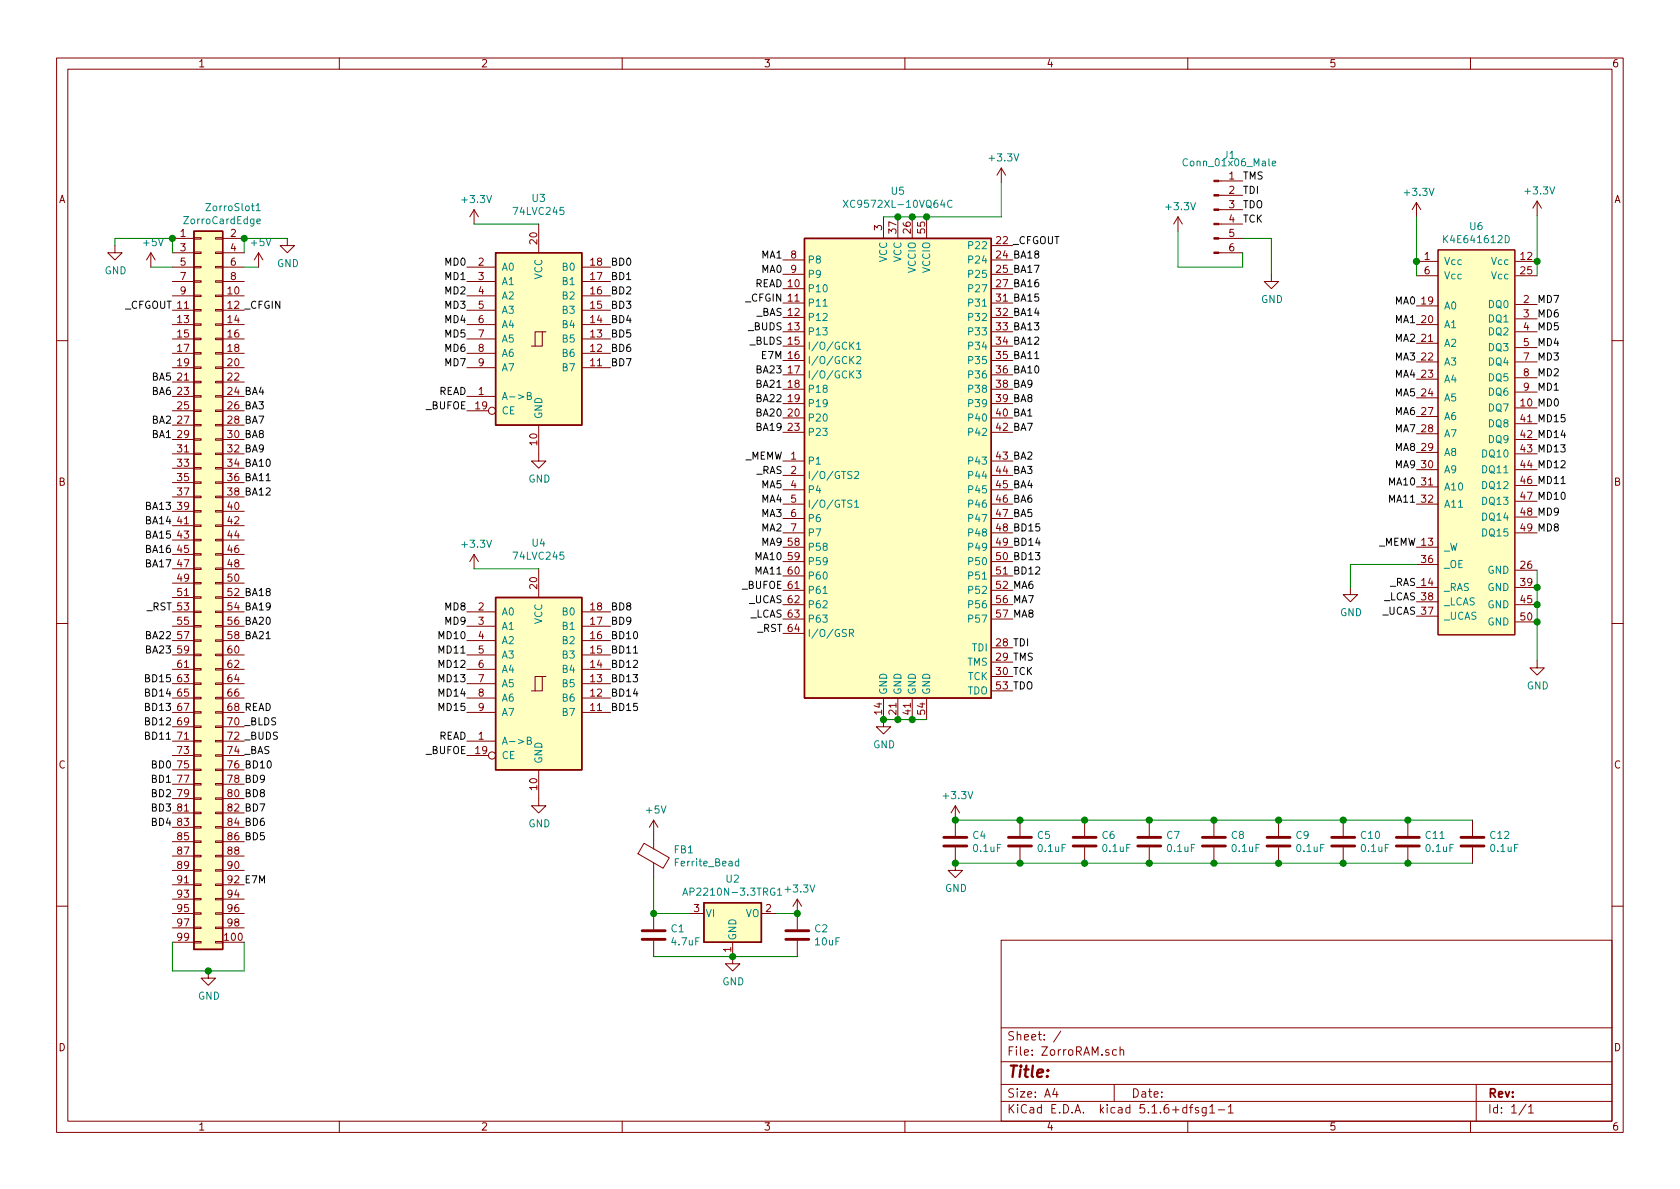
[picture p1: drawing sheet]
EESchema Schematic File Version 4
EELAYER 30 0
EELAYER END
$Descr A4 11693 8268
encoding utf-8
Sheet 1 1
Title ""
Date ""
Rev ""
Comp ""
Comment1 ""
Comment2 ""
Comment3 ""
Comment4 ""
$EndDescr
$Comp
L Amiga-Library:ZorroCardEdge ZorroSlot1
U 1 1
P 1400 3450
F 0 "ZorroSlot1" H 1825 5467 50  0000 R CNN
F 1 "ZorroCardEdge" H 1825 5376 50  0000 R CNN
F 2 "AmigaFootprints:ZorroCardEdge" H 1400 3450 50  0001 C CNN
F 3 "" H 1400 3450 50  0001 C CNN
	1    1400 3450
	1    0    0    -1  
$EndComp
$Comp
L CPLD_Xilinx:XC9572XL-VQ64 U5
U 1 1
P 6250 3200
F 0 "U5" H 6250 5081 50  0000 C CNN
F 1 "XC9572XL-10VQ64C" H 6250 4990 50  0000 C CNN
F 2 "Package_QFP:TQFP-64_10x10mm_P0.5mm" H 6250 3200 50  0001 C CNN
F 3 "http://www.ti.com/lit/sg/scyt129e/scyt129e.pdf" H 6250 3200 50  0001 C CNN
	1    6250 3200
	1    0    0    -1  
$EndComp
$Comp
L 74xx:74HC245 U3
U 1 1
P 3750 2350
F 0 "U3" H 3750 3331 50  0000 C CNN
F 1 "74LVC245" H 3750 3240 50  0000 C CNN
F 2 "Package_SO:SOIC-20W_7.5x12.8mm_P1.27mm" H 3750 2350 50  0001 C CNN
F 3 "http://www.ti.com/lit/sg/scyt129e/scyt129e.pdf" H 3750 2350 50  0001 C CNN
	1    3750 2350
	1    0    0    -1  
$EndComp
$Comp
L 74xx:74HC245 U4
U 1 1
P 3750 4750
F 0 "U4" H 3750 5731 50  0000 C CNN
F 1 "74LVC245" H 3750 5640 50  0000 C CNN
F 2 "Package_SO:SOIC-20W_7.5x12.8mm_P1.27mm" H 3750 4750 50  0001 C CNN
F 3 "http://www.ti.com/lit/sg/scyt129e/scyt129e.pdf" H 3750 4750 50  0001 C CNN
	1    3750 4750
	1    0    0    -1  
$EndComp
$Comp
L Amiga-Library:K4E641612D U6
U 1 1
P 10160 1660
F 0 "U6" H 10277 1755 50  0000 C CNN
F 1 "K4E641612D" H 10277 1664 50  0000 C CNN
F 2 "AmigaFootprints:TSOP-II-50_P0.8mm" H 10160 1660 50  0001 C CNN
F 3 "http://www.ti.com/lit/sg/scyt129e/scyt129e.pdf" H 10160 1660 50  0001 C CNN
	1    10160 1660
	1    0    0    -1  
$EndComp
$Comp
L Regulator_Linear:AP2127N-3.3 U2
U 1 1
P 5100 6350
F 0 "U2" H 5100 6592 50  0000 C CNN
F 1 "AP2210N-3.3TRG1" H 5100 6501 50  0000 C CNN
F 2 "Package_TO_SOT_SMD:SOT-23" H 5100 6575 50  0001 C CIN
F 3 "http://www.ti.com/lit/sg/scyt129e/scyt129e.pdf" H 5100 6350 50  0001 C CNN
	1    5100 6350
	1    0    0    -1  
$EndComp
$Comp
L Device:Ferrite_Bead FB1
U 1 1
P 4550 5950
F 0 "FB1" H 4687 5996 50  0000 L CNN
F 1 "Ferrite_Bead" H 4687 5905 50  0000 L CNN
F 2 "Capacitor_SMD:C_1206_3216Metric" V 4480 5950 50  0001 C CNN
F 3 "~" H 4550 5950 50  0001 C CNN
	1    4550 5950
	1    0    0    -1  
$EndComp
$Comp
L Connector:Conn_01x06_Male J1
U 1 1
P 8450 1450
F 0 "J1" H 8558 1831 50  0000 C CNN
F 1 "Conn_01x06_Male" H 8558 1779 50  0000 C CNN
F 2 "Connector_PinHeader_2.54mm:PinHeader_1x06_P2.54mm_Vertical" H 8450 1450 50  0001 C CNN
F 3 "~" H 8450 1450 50  0001 C CNN
	1    8450 1450
	1    0    0    -1  
$EndComp
$Comp
L Device:C C5
U 1 1
P 7100 5850
F 0 "C5" H 7215 5896 50  0000 L CNN
F 1 "0.1uF" H 7215 5805 50  0000 L CNN
F 2 "Capacitor_SMD:C_1206_3216Metric" H 7138 5700 50  0001 C CNN
F 3 "~" H 7100 5850 50  0001 C CNN
	1    7100 5850
	1    0    0    -1  
$EndComp
$Comp
L Device:C C6
U 1 1
P 7550 5850
F 0 "C6" H 7665 5896 50  0000 L CNN
F 1 "0.1uF" H 7665 5805 50  0000 L CNN
F 2 "Capacitor_SMD:C_1206_3216Metric" H 7588 5700 50  0001 C CNN
F 3 "~" H 7550 5850 50  0001 C CNN
	1    7550 5850
	1    0    0    -1  
$EndComp
$Comp
L Device:C C7
U 1 1
P 8000 5850
F 0 "C7" H 8115 5896 50  0000 L CNN
F 1 "0.1uF" H 8115 5805 50  0000 L CNN
F 2 "Capacitor_SMD:C_1206_3216Metric" H 8038 5700 50  0001 C CNN
F 3 "~" H 8000 5850 50  0001 C CNN
	1    8000 5850
	1    0    0    -1  
$EndComp
$Comp
L Device:C C8
U 1 1
P 8450 5850
F 0 "C8" H 8565 5896 50  0000 L CNN
F 1 "0.1uF" H 8565 5805 50  0000 L CNN
F 2 "Capacitor_SMD:C_1206_3216Metric" H 8488 5700 50  0001 C CNN
F 3 "~" H 8450 5850 50  0001 C CNN
	1    8450 5850
	1    0    0    -1  
$EndComp
$Comp
L Device:C C9
U 1 1
P 8900 5850
F 0 "C9" H 9015 5896 50  0000 L CNN
F 1 "0.1uF" H 9015 5805 50  0000 L CNN
F 2 "Capacitor_SMD:C_1206_3216Metric" H 8938 5700 50  0001 C CNN
F 3 "~" H 8900 5850 50  0001 C CNN
	1    8900 5850
	1    0    0    -1  
$EndComp
$Comp
L Device:C C10
U 1 1
P 9350 5850
F 0 "C10" H 9465 5896 50  0000 L CNN
F 1 "0.1uF" H 9465 5805 50  0000 L CNN
F 2 "Capacitor_SMD:C_1206_3216Metric" H 9388 5700 50  0001 C CNN
F 3 "~" H 9350 5850 50  0001 C CNN
	1    9350 5850
	1    0    0    -1  
$EndComp
$Comp
L Device:C C11
U 1 1
P 9800 5850
F 0 "C11" H 9915 5896 50  0000 L CNN
F 1 "0.1uF" H 9915 5805 50  0000 L CNN
F 2 "Capacitor_SMD:C_1206_3216Metric" H 9838 5700 50  0001 C CNN
F 3 "~" H 9800 5850 50  0001 C CNN
	1    9800 5850
	1    0    0    -1  
$EndComp
$Comp
L Device:C C12
U 1 1
P 10250 5850
F 0 "C12" H 10365 5896 50  0000 L CNN
F 1 "0.1uF" H 10365 5805 50  0000 L CNN
F 2 "Capacitor_SMD:C_1206_3216Metric" H 10288 5700 50  0001 C CNN
F 3 "~" H 10250 5850 50  0001 C CNN
	1    10250 5850
	1    0    0    -1  
$EndComp
$Comp
L Device:C C4
U 1 1
P 6650 5850
F 0 "C4" H 6765 5896 50  0000 L CNN
F 1 "0.1uF" H 6765 5805 50  0000 L CNN
F 2 "Capacitor_SMD:C_1206_3216Metric" H 6688 5700 50  0001 C CNN
F 3 "~" H 6650 5850 50  0001 C CNN
	1    6650 5850
	1    0    0    -1  
$EndComp
Wire Wire Line
	9800 5700 10250 5700
Wire Wire Line
	9800 5700 9350 5700
Connection ~ 9800 5700
Wire Wire Line
	9350 5700 8900 5700
Connection ~ 9350 5700
Wire Wire Line
	8000 5700 8450 5700
Wire Wire Line
	8000 5700 7550 5700
Connection ~ 8000 5700
Wire Wire Line
	7550 5700 7100 5700
Connection ~ 7550 5700
Wire Wire Line
	7100 5700 6650 5700
Connection ~ 7100 5700
Wire Wire Line
	6650 6000 7100 6000
Wire Wire Line
	7100 6000 7550 6000
Connection ~ 7100 6000
Wire Wire Line
	8450 6000 8000 6000
Wire Wire Line
	8000 6000 7550 6000
Connection ~ 8000 6000
Connection ~ 7550 6000
Wire Wire Line
	8450 6000 8900 6000
Connection ~ 8450 6000
Connection ~ 8900 6000
Wire Wire Line
	8900 6000 9350 6000
Connection ~ 9350 6000
Wire Wire Line
	9350 6000 9800 6000
Connection ~ 9800 6000
Wire Wire Line
	9800 6000 10250 6000
$Comp
L power:GND #PWR0101
U 1 1
P 6650 6000
F 0 "#PWR0101" H 6650 5750 50  0001 C CNN
F 1 "GND" H 6655 5827 50  0000 C CNN
F 2 "" H 6650 6000 50  0001 C CNN
F 3 "" H 6650 6000 50  0001 C CNN
	1    6650 6000
	1    0    0    -1  
$EndComp
Connection ~ 6650 6000
$Comp
L power:+3.3V #PWR0102
U 1 1
P 6650 5700
F 0 "#PWR0102" H 6650 5550 50  0001 C CNN
F 1 "+3.3V" H 6665 5873 50  0000 C CNN
F 2 "" H 6650 5700 50  0001 C CNN
F 3 "" H 6650 5700 50  0001 C CNN
	1    6650 5700
	1    0    0    -1  
$EndComp
Connection ~ 6650 5700
Wire Wire Line
	8450 5700 8900 5700
Connection ~ 8450 5700
Connection ~ 8900 5700
$Comp
L Device:C C2
U 1 1
P 5550 6500
F 0 "C2" H 5665 6546 50  0000 L CNN
F 1 "10uF" H 5665 6455 50  0000 L CNN
F 2 "Capacitor_SMD:C_1206_3216Metric" H 5588 6350 50  0001 C CNN
F 3 "~" H 5550 6500 50  0001 C CNN
	1    5550 6500
	1    0    0    -1  
$EndComp
$Comp
L Device:C C1
U 1 1
P 4550 6500
F 0 "C1" H 4665 6546 50  0000 L CNN
F 1 "4.7uF" H 4665 6455 50  0000 L CNN
F 2 "Capacitor_SMD:C_1206_3216Metric" H 4588 6350 50  0001 C CNN
F 3 "~" H 4550 6500 50  0001 C CNN
	1    4550 6500
	1    0    0    -1  
$EndComp
Wire Wire Line
	5400 6350 5550 6350
Wire Wire Line
	4800 6350 4550 6350
Wire Wire Line
	5100 6650 5550 6650
Wire Wire Line
	4550 6650 5100 6650
Connection ~ 5100 6650
$Comp
L power:GND #PWR0103
U 1 1
P 5100 6650
F 0 "#PWR0103" H 5100 6400 50  0001 C CNN
F 1 "GND" H 5105 6477 50  0000 C CNN
F 2 "" H 5100 6650 50  0001 C CNN
F 3 "" H 5100 6650 50  0001 C CNN
	1    5100 6650
	1    0    0    -1  
$EndComp
$Comp
L power:+5V #PWR0104
U 1 1
P 4550 5800
F 0 "#PWR0104" H 4550 5650 50  0001 C CNN
F 1 "+5V" H 4565 5973 50  0000 C CNN
F 2 "" H 4550 5800 50  0001 C CNN
F 3 "" H 4550 5800 50  0001 C CNN
	1    4550 5800
	1    0    0    -1  
$EndComp
$Comp
L power:+3.3V #PWR0105
U 1 1
P 5550 6350
F 0 "#PWR0105" H 5550 6200 50  0001 C CNN
F 1 "+3.3V" H 5565 6523 50  0000 C CNN
F 2 "" H 5550 6350 50  0001 C CNN
F 3 "" H 5550 6350 50  0001 C CNN
	1    5550 6350
	1    0    0    -1  
$EndComp
Connection ~ 5550 6350
Text Label 8650 1250 0    50   ~ 0
TMS
Text Label 8650 1350 0    50   ~ 0
TDI
Text Label 8650 1450 0    50   ~ 0
TDO
Text Label 8650 1550 0    50   ~ 0
TCK
Wire Wire Line
	8650 1650 8850 1650
Wire Wire Line
	8850 1650 8850 1900
$Comp
L power:GND #PWR0108
U 1 1
P 8850 1900
F 0 "#PWR0108" H 8850 1650 50  0001 C CNN
F 1 "GND" H 8855 1727 50  0000 C CNN
F 2 "" H 8850 1900 50  0001 C CNN
F 3 "" H 8850 1900 50  0001 C CNN
	1    8850 1900
	1    0    0    -1  
$EndComp
Wire Wire Line
	8650 1750 8650 1850
Wire Wire Line
	8650 1850 8200 1850
Wire Wire Line
	8200 1850 8200 1600
$Comp
L power:+3.3V #PWR0109
U 1 1
P 8200 1600
F 0 "#PWR0109" H 8200 1450 50  0001 C CNN
F 1 "+3.3V" H 8215 1773 50  0000 C CNN
F 2 "" H 8200 1600 50  0001 C CNN
F 3 "" H 8200 1600 50  0001 C CNN
	1    8200 1600
	1    0    0    -1  
$EndComp
Wire Wire Line
	1200 1750 1200 1650
Wire Wire Line
	1200 1650 800  1650
Wire Wire Line
	800  1650 800  1700
Connection ~ 1200 1650
$Comp
L power:GND #PWR0110
U 1 1
P 800 1700
F 0 "#PWR0110" H 800 1450 50  0001 C CNN
F 1 "GND" H 805 1527 50  0000 C CNN
F 2 "" H 800 1700 50  0001 C CNN
F 3 "" H 800 1700 50  0001 C CNN
	1    800  1700
	1    0    0    -1  
$EndComp
Wire Wire Line
	1700 1750 1700 1650
Wire Wire Line
	1700 1650 2000 1650
Connection ~ 1700 1650
$Comp
L power:GND #PWR0111
U 1 1
P 2000 1650
F 0 "#PWR0111" H 2000 1400 50  0001 C CNN
F 1 "GND" H 2005 1477 50  0000 C CNN
F 2 "" H 2000 1650 50  0001 C CNN
F 3 "" H 2000 1650 50  0001 C CNN
	1    2000 1650
	1    0    0    -1  
$EndComp
Wire Wire Line
	1700 1850 1800 1850
Wire Wire Line
	1200 1850 1050 1850
$Comp
L power:+5V #PWR0112
U 1 1
P 1800 1850
F 0 "#PWR0112" H 1800 1700 50  0001 C CNN
F 1 "+5V" H 1815 2023 50  0000 C CNN
F 2 "" H 1800 1850 50  0001 C CNN
F 3 "" H 1800 1850 50  0001 C CNN
	1    1800 1850
	1    0    0    -1  
$EndComp
$Comp
L power:+5V #PWR0113
U 1 1
P 1050 1850
F 0 "#PWR0113" H 1050 1700 50  0001 C CNN
F 1 "+5V" H 1065 2023 50  0000 C CNN
F 2 "" H 1050 1850 50  0001 C CNN
F 3 "" H 1050 1850 50  0001 C CNN
	1    1050 1850
	1    0    0    -1  
$EndComp
Text Label 1200 2650 2    50   ~ 0
BA5
Text Label 1200 2750 2    50   ~ 0
BA6
Text Label 1700 2750 0    50   ~ 0
BA4
Text Label 1700 2850 0    50   ~ 0
BA3
Text Label 1700 2950 0    50   ~ 0
BA7
Text Label 1700 3050 0    50   ~ 0
BA8
Text Label 1700 3150 0    50   ~ 0
BA9
Text Label 1700 3250 0    50   ~ 0
BA10
Text Label 1700 3350 0    50   ~ 0
BA11
Text Label 1700 3450 0    50   ~ 0
BA12
Text Label 1700 4150 0    50   ~ 0
BA18
Text Label 1700 4250 0    50   ~ 0
BA19
Text Label 1700 4350 0    50   ~ 0
BA20
Text Label 1700 4450 0    50   ~ 0
BA21
Text Label 1200 2950 2    50   ~ 0
BA2
Text Label 1200 3050 2    50   ~ 0
BA1
Text Label 1200 3550 2    50   ~ 0
BA13
Text Label 1200 3650 2    50   ~ 0
BA14
Text Label 1200 3750 2    50   ~ 0
BA15
Text Label 1200 3850 2    50   ~ 0
BA16
Text Label 1200 3950 2    50   ~ 0
BA17
Text Label 1200 4450 2    50   ~ 0
BA22
Text Label 1200 4550 2    50   ~ 0
BA23
Wire Wire Line
	1200 6550 1200 6750
Wire Wire Line
	1200 6750 1450 6750
Wire Wire Line
	1700 6750 1700 6550
$Comp
L power:GND #PWR0114
U 1 1
P 1450 6750
F 0 "#PWR0114" H 1450 6500 50  0001 C CNN
F 1 "GND" H 1455 6577 50  0000 C CNN
F 2 "" H 1450 6750 50  0001 C CNN
F 3 "" H 1450 6750 50  0001 C CNN
	1    1450 6750
	1    0    0    -1  
$EndComp
Connection ~ 1450 6750
Wire Wire Line
	1450 6750 1700 6750
Text Label 1200 4750 2    50   ~ 0
BD15
Text Label 1200 4850 2    50   ~ 0
BD14
Text Label 1200 4950 2    50   ~ 0
BD13
Text Label 1200 5050 2    50   ~ 0
BD12
Text Label 1200 5150 2    50   ~ 0
BD11
Text Label 1200 5350 2    50   ~ 0
BD0
Text Label 1200 5450 2    50   ~ 0
BD1
Text Label 1200 5550 2    50   ~ 0
BD2
Text Label 1200 5650 2    50   ~ 0
BD3
Text Label 1200 5750 2    50   ~ 0
BD4
Text Label 1700 5350 0    50   ~ 0
BD10
Text Label 1700 5450 0    50   ~ 0
BD9
Text Label 1700 5550 0    50   ~ 0
BD8
Text Label 1700 5650 0    50   ~ 0
BD7
Text Label 1700 5750 0    50   ~ 0
BD6
Text Label 1700 5850 0    50   ~ 0
BD5
Text Label 1700 4950 0    50   ~ 0
READ
Text Label 1700 5050 0    50   ~ 0
_BLDS
Text Label 1700 5150 0    50   ~ 0
_BUDS
Text Label 1700 5250 0    50   ~ 0
_BAS
Text Label 1700 6150 0    50   ~ 0
E7M
Text Label 1700 2150 0    50   ~ 0
_CFGIN
Text Label 1200 2150 2    50   ~ 0
_CFGOUT
Wire Wire Line
	6450 5000 6350 5000
Connection ~ 6250 5000
Wire Wire Line
	6250 5000 6150 5000
Connection ~ 6350 5000
Wire Wire Line
	6350 5000 6250 5000
$Comp
L power:GND #PWR0115
U 1 1
P 6150 5000
F 0 "#PWR0115" H 6150 4750 50  0001 C CNN
F 1 "GND" H 6155 4827 50  0000 C CNN
F 2 "" H 6150 5000 50  0001 C CNN
F 3 "" H 6150 5000 50  0001 C CNN
	1    6150 5000
	1    0    0    -1  
$EndComp
Connection ~ 6150 5000
$Comp
L power:GND #PWR0116
U 1 1
P 3750 3150
F 0 "#PWR0116" H 3750 2900 50  0001 C CNN
F 1 "GND" H 3755 2977 50  0000 C CNN
F 2 "" H 3750 3150 50  0001 C CNN
F 3 "" H 3750 3150 50  0001 C CNN
	1    3750 3150
	1    0    0    -1  
$EndComp
$Comp
L power:GND #PWR0117
U 1 1
P 3750 5550
F 0 "#PWR0117" H 3750 5300 50  0001 C CNN
F 1 "GND" H 3755 5377 50  0000 C CNN
F 2 "" H 3750 5550 50  0001 C CNN
F 3 "" H 3750 5550 50  0001 C CNN
	1    3750 5550
	1    0    0    -1  
$EndComp
Text Label 3250 2750 2    50   ~ 0
READ
Text Label 3250 5150 2    50   ~ 0
READ
Wire Wire Line
	3300 1550 3750 1550
Wire Wire Line
	3300 3950 3750 3950
$Comp
L power:+3.3V #PWR0118
U 1 1
P 3300 1550
F 0 "#PWR0118" H 3300 1400 50  0001 C CNN
F 1 "+3.3V" H 3315 1723 50  0000 C CNN
F 2 "" H 3300 1550 50  0001 C CNN
F 3 "" H 3300 1550 50  0001 C CNN
	1    3300 1550
	1    0    0    -1  
$EndComp
$Comp
L power:+3.3V #PWR0119
U 1 1
P 3300 3950
F 0 "#PWR0119" H 3300 3800 50  0001 C CNN
F 1 "+3.3V" H 3315 4123 50  0000 C CNN
F 2 "" H 3300 3950 50  0001 C CNN
F 3 "" H 3300 3950 50  0001 C CNN
	1    3300 3950
	1    0    0    -1  
$EndComp
Text Label 3250 2850 2    50   ~ 0
_BUFOE
Text Label 3250 5250 2    50   ~ 0
_BUFOE
Text Label 3250 1850 2    50   ~ 0
MD0
Text Label 3250 1950 2    50   ~ 0
MD1
Text Label 3250 2050 2    50   ~ 0
MD2
Text Label 3250 2150 2    50   ~ 0
MD3
Text Label 3250 2250 2    50   ~ 0
MD4
Text Label 3250 2350 2    50   ~ 0
MD5
Text Label 3250 2450 2    50   ~ 0
MD6
Text Label 3250 2550 2    50   ~ 0
MD7
Text Label 3250 4250 2    50   ~ 0
MD8
Text Label 3250 4350 2    50   ~ 0
MD9
Text Label 3250 4450 2    50   ~ 0
MD10
Text Label 3250 4550 2    50   ~ 0
MD11
Text Label 3250 4650 2    50   ~ 0
MD12
Text Label 3250 4750 2    50   ~ 0
MD13
Text Label 3250 4850 2    50   ~ 0
MD14
Text Label 3250 4950 2    50   ~ 0
MD15
Text Label 4250 1850 0    50   ~ 0
BD0
Text Label 4250 1950 0    50   ~ 0
BD1
Text Label 4250 2050 0    50   ~ 0
BD2
Text Label 4250 2150 0    50   ~ 0
BD3
Text Label 4250 2250 0    50   ~ 0
BD4
Text Label 4250 2350 0    50   ~ 0
BD5
Text Label 4250 2450 0    50   ~ 0
BD6
Text Label 4250 2550 0    50   ~ 0
BD7
Text Label 4250 4250 0    50   ~ 0
BD8
Text Label 4250 4350 0    50   ~ 0
BD9
Text Label 4250 4450 0    50   ~ 0
BD10
Text Label 4250 4550 0    50   ~ 0
BD11
Text Label 4250 4650 0    50   ~ 0
BD12
Text Label 4250 4750 0    50   ~ 0
BD13
Text Label 4250 4850 0    50   ~ 0
BD14
Text Label 4250 4950 0    50   ~ 0
BD15
Wire Wire Line
	10700 1910 10700 1810
Wire Wire Line
	9860 1910 9860 1810
Wire Wire Line
	9860 1810 9860 1500
Connection ~ 9860 1810
Wire Wire Line
	10700 1810 10700 1490
Connection ~ 10700 1810
$Comp
L power:+3.3V #PWR0120
U 1 1
P 10700 1490
F 0 "#PWR0120" H 10700 1340 50  0001 C CNN
F 1 "+3.3V" H 10715 1663 50  0000 C CNN
F 2 "" H 10700 1490 50  0001 C CNN
F 3 "" H 10700 1490 50  0001 C CNN
	1    10700 1490
	1    0    0    -1  
$EndComp
$Comp
L power:+3.3V #PWR0121
U 1 1
P 9860 1500
F 0 "#PWR0121" H 9860 1350 50  0001 C CNN
F 1 "+3.3V" H 9875 1673 50  0000 C CNN
F 2 "" H 9860 1500 50  0001 C CNN
F 3 "" H 9860 1500 50  0001 C CNN
	1    9860 1500
	1    0    0    -1  
$EndComp
Wire Wire Line
	10700 3960 10700 4080
Connection ~ 10700 4080
Wire Wire Line
	10700 4080 10700 4200
Connection ~ 10700 4200
Wire Wire Line
	10700 4200 10700 4320
Connection ~ 10700 4320
Wire Wire Line
	10700 4320 10700 4590
$Comp
L power:GND #PWR0122
U 1 1
P 10700 4590
F 0 "#PWR0122" H 10700 4340 50  0001 C CNN
F 1 "GND" H 10705 4417 50  0000 C CNN
F 2 "" H 10700 4590 50  0001 C CNN
F 3 "" H 10700 4590 50  0001 C CNN
	1    10700 4590
	1    0    0    -1  
$EndComp
Text Label 10700 2110 0    50   ~ 0
MD7
Text Label 10700 2210 0    50   ~ 0
MD6
Text Label 10700 2300 0    50   ~ 0
MD5
Text Label 10700 2410 0    50   ~ 0
MD4
Text Label 10700 2510 0    50   ~ 0
MD3
Text Label 10700 2620 0    50   ~ 0
MD2
Text Label 10700 2720 0    50   ~ 0
MD1
Text Label 10700 2830 0    50   ~ 0
MD0
Text Label 10700 2940 0    50   ~ 0
MD15
Text Label 10700 3050 0    50   ~ 0
MD14
Text Label 10700 3150 0    50   ~ 0
MD13
Text Label 10700 3260 0    50   ~ 0
MD12
Text Label 10700 3370 0    50   ~ 0
MD11
Text Label 10700 3480 0    50   ~ 0
MD10
Text Label 10700 3590 0    50   ~ 0
MD9
Text Label 10700 3700 0    50   ~ 0
MD8
Text Label 9860 2120 2    50   ~ 0
MA0
Text Label 9860 2250 2    50   ~ 0
MA1
Text Label 9860 2380 2    50   ~ 0
MA2
Text Label 9860 2510 2    50   ~ 0
MA3
Text Label 9860 2630 2    50   ~ 0
MA4
Text Label 9860 2760 2    50   ~ 0
MA5
Text Label 9860 2890 2    50   ~ 0
MA6
Text Label 9860 3010 2    50   ~ 0
MA7
Text Label 9860 3140 2    50   ~ 0
MA8
Text Label 9860 3260 2    50   ~ 0
MA9
Text Label 9860 3380 2    50   ~ 0
MA10
Text Label 9860 3500 2    50   ~ 0
MA11
Text Label 9860 3800 2    50   ~ 0
_MEMW
Text Label 9860 4080 2    50   ~ 0
_RAS
Text Label 9860 4180 2    50   ~ 0
_LCAS
Text Label 9860 4280 2    50   ~ 0
_UCAS
Wire Wire Line
	9860 3920 9400 3920
Wire Wire Line
	9400 3920 9400 4080
$Comp
L power:GND #PWR0123
U 1 1
P 9400 4080
F 0 "#PWR0123" H 9400 3830 50  0001 C CNN
F 1 "GND" H 9405 3907 50  0000 C CNN
F 2 "" H 9400 4080 50  0001 C CNN
F 3 "" H 9400 4080 50  0001 C CNN
	1    9400 4080
	1    0    0    -1  
$EndComp
Wire Wire Line
	6150 1500 6250 1500
Wire Wire Line
	6970 1500 6970 1260
Connection ~ 6250 1500
Wire Wire Line
	6250 1500 6350 1500
Connection ~ 6350 1500
Wire Wire Line
	6350 1500 6450 1500
Connection ~ 6450 1500
Wire Wire Line
	6450 1500 6970 1500
$Comp
L power:+3.3V #PWR0124
U 1 1
P 6970 1260
F 0 "#PWR0124" H 6970 1110 50  0001 C CNN
F 1 "+3.3V" H 6985 1433 50  0000 C CNN
F 2 "" H 6970 1260 50  0001 C CNN
F 3 "" H 6970 1260 50  0001 C CNN
	1    6970 1260
	1    0    0    -1  
$EndComp
Text Label 7050 4500 0    50   ~ 0
TDI
Text Label 7050 4600 0    50   ~ 0
TMS
Text Label 7050 4700 0    50   ~ 0
TCK
Text Label 7050 4800 0    50   ~ 0
TDO
Text Label 7050 3200 0    50   ~ 0
BA2
Text Label 7050 3500 0    50   ~ 0
BA6
Text Label 7050 3600 0    50   ~ 0
BA5
Text Label 7050 3300 0    50   ~ 0
BA3
Text Label 7050 3800 0    50   ~ 0
BD14
Text Label 7050 3400 0    50   ~ 0
BA4
Text Label 7050 4000 0    50   ~ 0
BD12
Text Label 7050 3700 0    50   ~ 0
BD15
Text Label 7050 4100 0    50   ~ 0
MA6
Text Label 7050 3900 0    50   ~ 0
BD13
Text Label 7050 4200 0    50   ~ 0
MA7
Text Label 7050 4300 0    50   ~ 0
MA8
Text Label 7050 1700 0    50   ~ 0
_CFGOUT
Text Label 7050 2100 0    50   ~ 0
BA15
Text Label 7050 2200 0    50   ~ 0
BA14
Text Label 7050 1800 0    50   ~ 0
BA18
Text Label 7050 2400 0    50   ~ 0
BA12
Text Label 7050 1900 0    50   ~ 0
BA17
Text Label 7050 2000 0    50   ~ 0
BA16
Text Label 7050 2800 0    50   ~ 0
BA8
Text Label 7050 2300 0    50   ~ 0
BA13
Text Label 7050 2900 0    50   ~ 0
BA1
Text Label 7050 2500 0    50   ~ 0
BA11
Text Label 7050 2600 0    50   ~ 0
BA10
Text Label 7050 2700 0    50   ~ 0
BA9
Text Label 7050 3000 0    50   ~ 0
BA7
Text Label 5450 3200 2    50   ~ 0
_MEMW
Text Label 5450 3300 2    50   ~ 0
_RAS
Text Label 5450 3400 2    50   ~ 0
MA5
Text Label 5450 3500 2    50   ~ 0
MA4
Text Label 5450 3600 2    50   ~ 0
MA3
Text Label 5450 3700 2    50   ~ 0
MA2
Text Label 5450 4000 2    50   ~ 0
MA11
Text Label 5450 3800 2    50   ~ 0
MA9
Text Label 5450 3900 2    50   ~ 0
MA10
Text Label 5450 4100 2    50   ~ 0
_BUFOE
Text Label 5450 4200 2    50   ~ 0
_UCAS
Text Label 5450 4300 2    50   ~ 0
_LCAS
Text Label 5450 4400 2    50   ~ 0
_RST
Text Label 1200 4250 2    50   ~ 0
_RST
Text Label 5450 1800 2    50   ~ 0
MA1
Text Label 5450 2200 2    50   ~ 0
_BAS
Text Label 5450 2300 2    50   ~ 0
_BUDS
Text Label 5450 1900 2    50   ~ 0
MA0
Text Label 5450 2000 2    50   ~ 0
READ
Text Label 5450 2100 2    50   ~ 0
_CFGIN
Text Label 5450 2400 2    50   ~ 0
_BLDS
Text Label 5450 2700 2    50   ~ 0
BA21
Text Label 5450 2500 2    50   ~ 0
E7M
Text Label 5450 3000 2    50   ~ 0
BA19
Text Label 5450 2600 2    50   ~ 0
BA23
Text Label 5450 2800 2    50   ~ 0
BA22
Text Label 5450 2900 2    50   ~ 0
BA20
Wire Wire Line
	4550 6350 4550 6100
Connection ~ 4550 6350
$EndSCHEMATC
